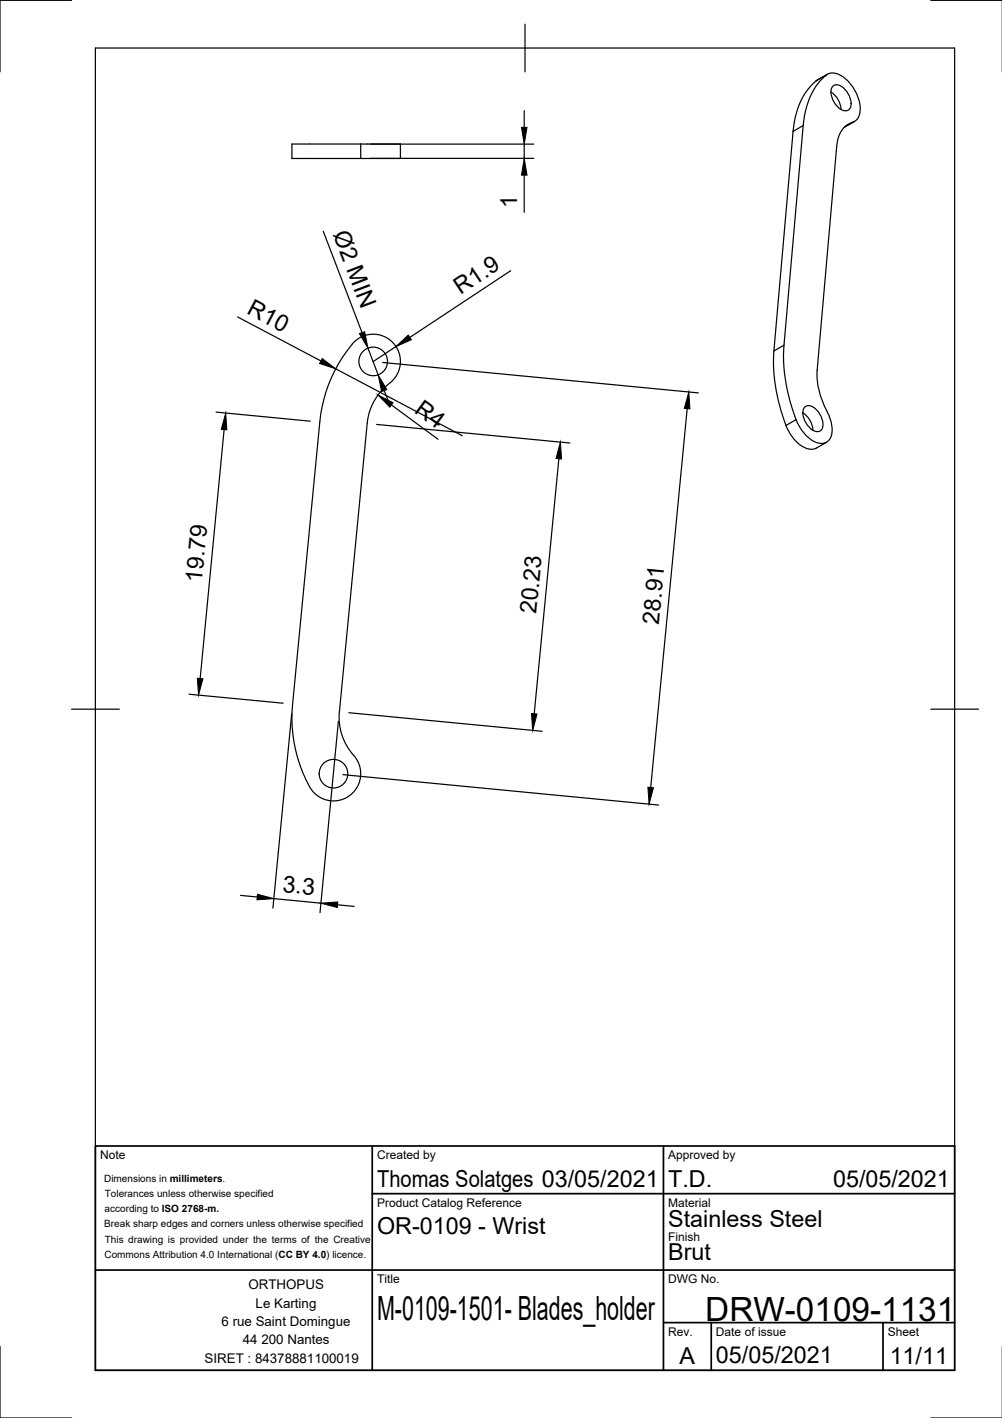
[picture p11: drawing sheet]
<svg xmlns="http://www.w3.org/2000/svg" width="210mm" height="297mm" viewBox="0 0 210 297" stroke-linecap="round" stroke-linejoin="round" font-family="sans-serif">
<!-- layer: Visible -->
<g fill="none" stroke="#000" stroke-width=".25">
<path d="M173.3 15.6l-2.1 1.2a13.6 13.6 0 0 0-4.9 9.7l-4.2 47a36.1 36.1 0 0 0 3.2 17 6.6 6.6 0 0 0 4.7 3.6l1-.2M174.1 19.3a4.7 4.7 0 0 1 2.1 3.6M174.4 18.2a1.47 1.47 0 0 1 2.3 .2 4 4 0 0 1 1.3 4.4 1.47 1.47 0 0 1-2.3-.2 4 4 0 0 1-1.3-4.4zM75.6 30.2h8.3v3h-8.3M75.6 30.2h-14.4v3h14.4M75.6 30.2v3M178.6 25.6a5.2 5.2 0 0 0-3.3 5l-4.1 47M178.6 25.6a2.7 2.7 0 0 0 1.6-3 8.5 8.5 0 0 0-5-7.2 2.43 2.43 0 0 0-2.7 .9 15.4 15.4 0 0 0-4.2 10l-4.1 46a36.7 36.7 0 0 0 2.6 15.6M179 25.4l-2.2 1.3M171.2 77.6a17.3 17.3 0 0 0 2.4 9.4 5.3 5.3 0 0 1 .1 5.1 2.41 2.41 0 0 1-3.2 .4 8.7 8.7 0 0 1-3.7-4.6M81.6 80.3a12 12 0 0 0-4.7 8.4l-5.8 60.4M81.6 80.3a5.7 5.7 0 0 0 .7-8.5 5.7 5.7 0 0 0-8.5 .3 30.2 30.2 0 0 0-6.8 16.3l-5.7 59.1a29.5 29.5 0 0 0 4 18 5.7 5.7 0 0 0 8.2 1 5.7 5.7 0 0 0 .6-8.2 12 12 0 0 1-3-9.2"/>
<path d="M168.2 86.5a4.7 4.7 0 0 1 2.1 3.6M168.5 85.4a1.47 1.47 0 0 1 2.3 .2 4 4 0 0 1 1.3 4.4 1.47 1.47 0 0 1-2.3-.2 4 4 0 0 1-1.3-4.4zM173.1 92.7l-2.1 1.2"/>
<circle cx="78.2" cy="75.7" r="3"/>
<circle cx="69.9" cy="162.1" r="3"/>
</g>
<!-- layer: Visible Narrow -->
<path d="M173.1 15.7l-2.2 1.3M168.3 26.3l-2.2 1.2M178.6 25.6l-1.6 1M164.2 72.3l-2.1 1.2M166.8 87.9l-2.2 1.2" fill="none" stroke="#000" stroke-width=".25"/>
<!-- layer: Border -->
<path d="M15 .1h-15v15M20 10.1h180v276.9h-180zM110 5.1v10M195 .1h15M15 148.6h10M195 148.6h10M0 282.1v14.9h15M195 297h15" fill="none" stroke="#000" stroke-width=".25"/>
<!-- layer: TitleBlock -->
<path d="M20 240.1h180v46.9h-180zM78 240.1v46.9M78 250h122M139 240.1v46.9M20 266.1h180M139 277.1h61M149 277.1v9.9M185 277.1v9.9" fill="none" stroke="#000" stroke-width=".36"/>
<!-- layer: Dimensions -->
<g fill="none" stroke="#000" stroke-width=".25">
<path d="M77.6 30.2h34.2M77.6 33.2h34.2M109.8 23.2v3.5M109.8 30.2v3M109.8 36.7v7.8M67.7 48.4l8.1 21.3M107 56.7l-21.1 14M49.8 66.4l17.4 9.2M70.3 77.3l26.5 14M77.1 72.9l2.1 5.7M80.2 75.9l66.1 6.4M82.9 72.6l-4.7 3.1"/>
<path d="M45.3 86.3l19.7 1.9M46.9 90l-5 52.1M78.9 88.9l40.5 3.9M80.5 81.8l1.2 3.3M82 84.8l9.8 7.2M117.1 96.1l-5.2 53.4M144 85.6l-7.7 79.4M39.6 145.4l19.7 1.9M61.1 149.5l-3.9 40.7M70.9 151.1l-3.9 40.1M73.1 149.3l40.5 3.9M71.8 162.3l66.2 6.3"/>
<path d="M50.4 187.6l3.5 .3M57.4 188.2l9.8 1M70.7 189.5l3.5 .4"/>
</g>
<g fill="#000" stroke="#000" stroke-width=".21">
<path d="M109.2 26.7h1.2l-.6 3.5zM109.8 33.2l.6 3.5h-1.2zM67.5 75.1l2.8 2.2-3.3-1.2zM75.3 69.9l1.1-.4 .7 3.4zM82.9 72.6l2.6-2.4 .7 1zM47.3 86.5l.2 3.6-1.1-.2zM79.2 78.6l1.8 3-1.1 .4zM79.2 82.7l3.1 1.7-.6 .9zM117.4 92.6l.2 3.5-1.1-.1zM144.3 82.1l.2 3.5-1.1-.1zM41.3 142.1l1.2 .1-.9 3.4zM111.3 149.5l1.2 .1-.9 3.4z"/>
<path d="M135.7 164.9l1.2 .1-.9 3.4zM53.9 187.3l3.5 .9-3.6 .3zM67.2 189.2l3.6-.3-.1 1.2z"/>
</g>
<g font-size="7">
<text x="79" y="276.5">M-0109-1501- Blades_holder</text>
<text x="147.7" y="276.7">DRW-0109-1131</text>
</g>
<g font-size="4.9">
<text x="108.3" y="43.5" transform="rotate(-90 108.3 43.5)">1</text>
<text x="69.7" y="49.1" transform="rotate(69 69.7 49.1)">Ø2 MIN</text>
<text x="51.5" y="65.5" transform="rotate(28 51.5 65.5)">R10</text>
<text x="96.4" y="61.8" transform="rotate(-33 96.4 61.8)">R1.9</text>
<text x="86.6" y="86.3" transform="rotate(36 86.6 86.3)">R4</text>
<text x="42.3" y="122.2" transform="rotate(-85 42.3 122.2)">19.79</text>
<text x="112.4" y="128.7" transform="rotate(-85 112.4 128.7)">20.23</text>
<text x="138" y="130.8" transform="rotate(-85 138 130.8)">28.91</text>
<text x="59.1" y="186.8" transform="rotate(6 59.1 186.8)">3.3</text>
<text x="79" y="248.5">Thomas Solatges 03/05/2021</text>
<text x="140" y="248.5">T.D.</text>
<text x="174.5" y="248.5">05/05/2021</text>
<text x="140" y="257.1">Stainless Steel</text>
<text x="79" y="258.6">OR-0109 - Wrist</text>
<text x="140" y="264">Brut</text>
<text x="142.3" y="285.7">A</text>
<text x="150" y="285.5">05/05/2021</text>
<text x="186.4" y="285.7">11/11</text>
</g>
<g font-size="2.8">
<text x="52" y="270.1">ORTHOPUS</text>
<text x="53.6" y="273.9">Le Karting</text>
<text x="46.4" y="277.8">6 rue Saint Domingue</text>
<text x="50.9" y="281.6">44 200 Nantes</text>
<text x="42.9" y="285.5">SIRET : 84378881100019</text>
</g>
<g font-size="2.5">
<text x="21" y="242.9">Note</text>
<text x="79" y="242.9">Created by</text>
<text x="140" y="242.9">Approved by</text>
<text x="79" y="252.8">Product Catalog Reference</text>
<text x="140" y="252.8">Material</text>
<text x="140" y="260.1">Finish</text>
<text x="79" y="268.8">Title</text>
<text x="140" y="268.8">DWG No.</text>
<text x="140" y="279.9">Rev.</text>
<text x="150" y="279.9">Date of issue</text>
<text x="186" y="279.9">Sheet</text>
</g>
<g font-size="2.1">
<text x="21.8" y="247.6">Dimensions in millimeters.</text>
<text x="21.9" y="250.7">Tolerances unless otherwise specified</text>
<text x="21.8" y="257.1">Break sharp edges and corners unless otherwise specified</text>
<text x="21.9" y="253.9">according to ISO 2768-m.</text>
<text x="21.9" y="263.5">Commons Attribution 4.0 International (CC BY 4.0) licence.</text>
<text x="21.9" y="260.3">This drawing is provided under the terms of the Creative</text>
</g>
</svg>
